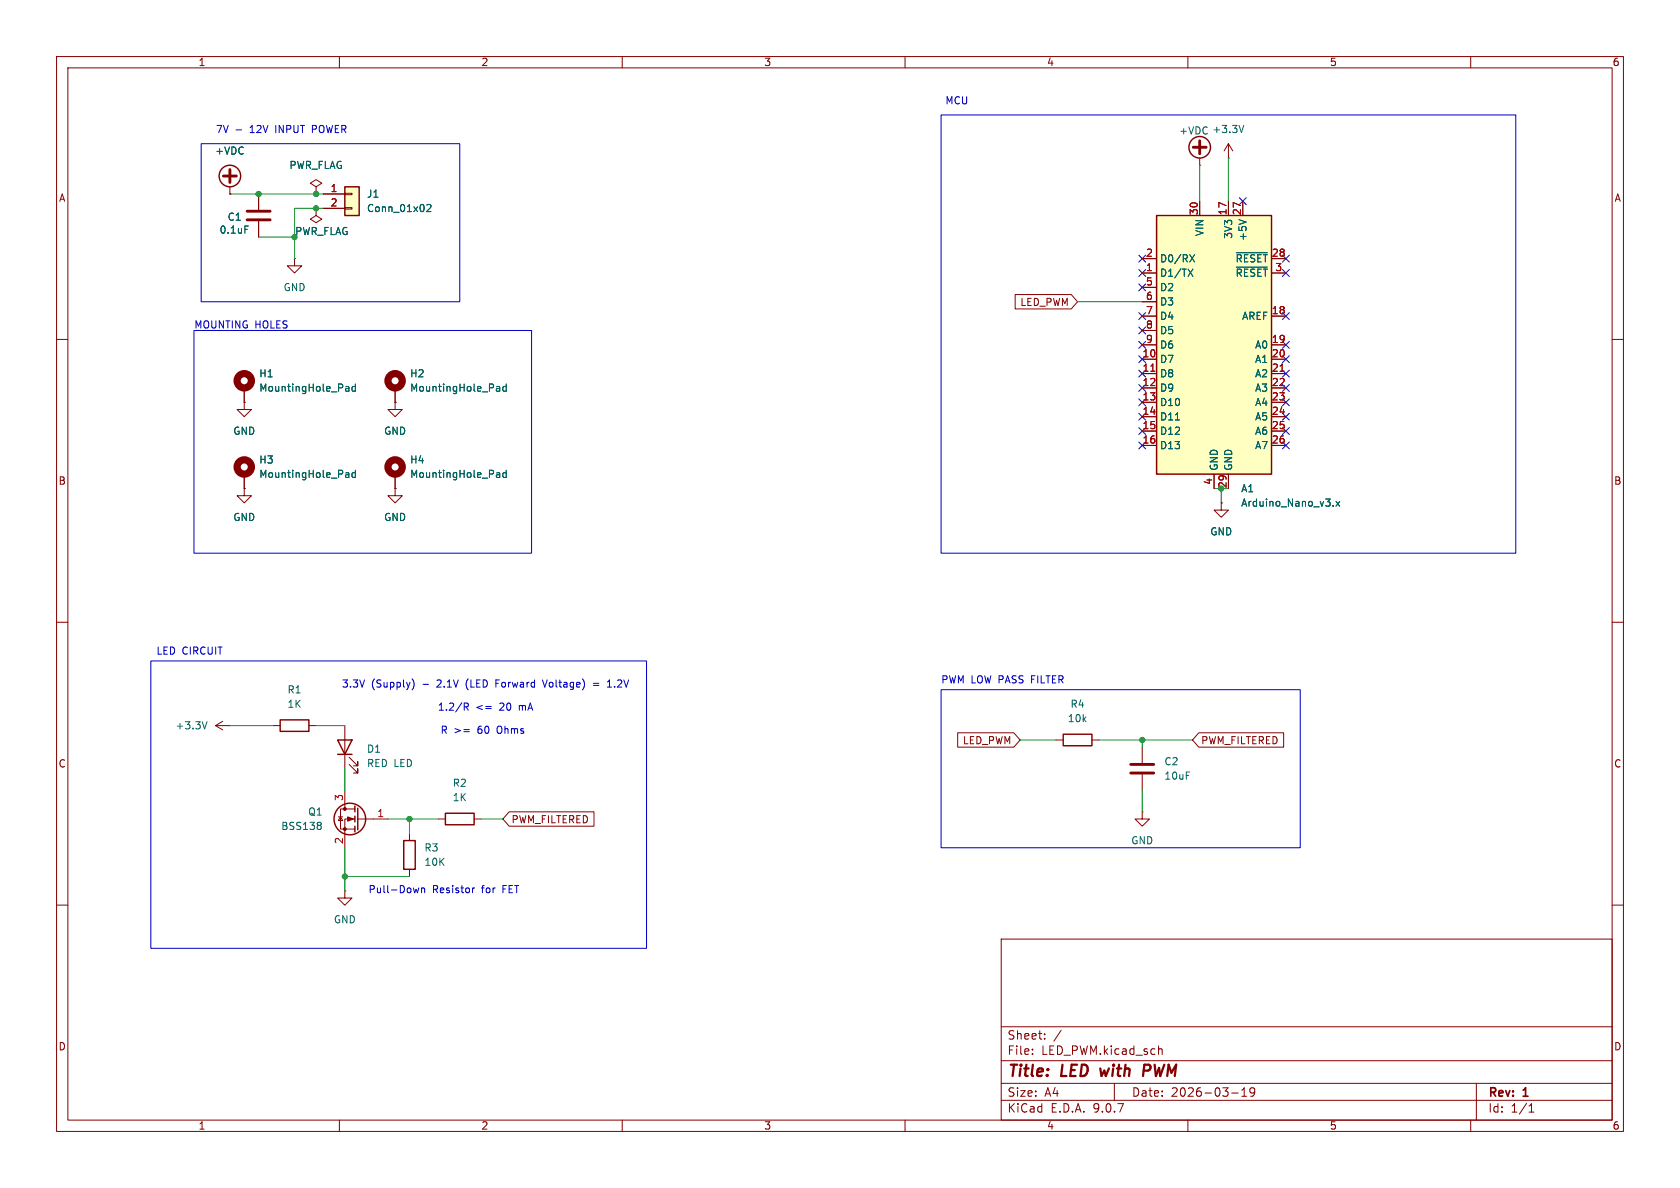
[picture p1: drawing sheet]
(kicad_sch
 (version 20250114)
 (generator "eeschema")
 (generator_version "9.0")
 (paper "A4")
 (title_block
  (title "LED with PWM")
  (date "2026-03-19")
  (rev "1"))
 (lib_symbols
  (symbol "Connector_Generic:Conn_01x02"
   (pin_names
    (offset 1.016) (hide yes)) (exclude_from_sim no) (in_bom yes) (on_board yes)
   (property "Reference" "J" (at 0 2.54 0) (effects (font (size 1.27 1.27))))
   (property "Value" "Conn_01x02" (at 0 -5.08 0) (effects (font (size 1.27 1.27))))
   (property "Footprint" "" (at 0 0 0) (effects (font (size 1.27 1.27)) (hide yes)))
   (property "Datasheet" "~" (at 0 0 0) (effects (font (size 1.27 1.27)) (hide yes)))
   (property "Description" "Generic connector, single row, 01x02, script generated (kicad-library-utils/schlib/autogen/connector/)" (at 0 0 0) (effects (font (size 1.27 1.27)) (hide yes)))
   (symbol "Conn_01x02_1_1"
    (rectangle (start -1.27 1.27) (end 1.27 -3.81) (stroke (width 0.254) (type default)) (fill (type background)))
    (rectangle (start -1.27 0.127) (end 0 -0.127) (stroke (width 0.1524) (type default)) (fill (type none)))
    (rectangle (start -1.27 -2.413) (end 0 -2.667) (stroke (width 0.1524) (type default)) (fill (type none)))
    (pin passive line (at -5.08 0 0) (length 3.81) (name "Pin_1" (effects (font (size 1.27 1.27)))) (number "1" (effects (font (size 1.27 1.27)))))
    (pin passive line (at -5.08 -2.54 0) (length 3.81) (name "Pin_2" (effects (font (size 1.27 1.27)))) (number "2" (effects (font (size 1.27 1.27))))))
   (embedded_fonts no))
  (symbol "Device:C"
   (pin_numbers (hide yes))
   (pin_names
    (offset 0.254)) (exclude_from_sim no) (in_bom yes) (on_board yes)
   (property "Reference" "C" (at 0.635 2.54 0) (effects (font (size 1.27 1.27)) (justify left)))
   (property "Value" "C" (at 0.635 -2.54 0) (effects (font (size 1.27 1.27)) (justify left)))
   (property "Footprint" "" (at 0.9652 -3.81 0) (effects (font (size 1.27 1.27)) (hide yes)))
   (property "Datasheet" "~" (at 0 0 0) (effects (font (size 1.27 1.27)) (hide yes)))
   (property "Description" "Unpolarized capacitor" (at 0 0 0) (effects (font (size 1.27 1.27)) (hide yes)))
   (symbol "C_0_1"
    (polyline (pts (xy -2.032 0.762) (xy 2.032 0.762)) (stroke (width 0.508) (type default)) (fill (type none)))
    (polyline (pts (xy -2.032 -0.762) (xy 2.032 -0.762)) (stroke (width 0.508) (type default)) (fill (type none))))
   (symbol "C_1_1"
    (pin passive line (at 0 3.81 270) (length 2.794) (name "~" (effects (font (size 1.27 1.27)))) (number "1" (effects (font (size 1.27 1.27)))))
    (pin passive line (at 0 -3.81 90) (length 2.794) (name "~" (effects (font (size 1.27 1.27)))) (number "2" (effects (font (size 1.27 1.27))))))
   (embedded_fonts no))
  (symbol "Device:LED"
   (pin_numbers (hide yes))
   (pin_names
    (offset 1.016) (hide yes)) (exclude_from_sim no) (in_bom yes) (on_board yes)
   (property "Reference" "D" (at 0 2.54 0) (effects (font (size 1.27 1.27))))
   (property "Value" "LED" (at 0 -2.54 0) (effects (font (size 1.27 1.27))))
   (property "Footprint" "" (at 0 0 0) (effects (font (size 1.27 1.27)) (hide yes)))
   (property "Datasheet" "~" (at 0 0 0) (effects (font (size 1.27 1.27)) (hide yes)))
   (property "Description" "Light emitting diode" (at 0 0 0) (effects (font (size 1.27 1.27)) (hide yes)))
   (property "Sim.Pins" "1=K 2=A" (at 0 0 0) (effects (font (size 1.27 1.27)) (hide yes)))
   (symbol "LED_0_1"
    (polyline (pts (xy -3.048 -0.762) (xy -4.572 -2.286) (xy -3.81 -2.286) (xy -4.572 -2.286) (xy -4.572 -1.524)) (stroke (width 0) (type default)) (fill (type none)))
    (polyline (pts (xy -1.778 -0.762) (xy -3.302 -2.286) (xy -2.54 -2.286) (xy -3.302 -2.286) (xy -3.302 -1.524)) (stroke (width 0) (type default)) (fill (type none)))
    (polyline (pts (xy -1.27 0) (xy 1.27 0)) (stroke (width 0) (type default)) (fill (type none)))
    (polyline (pts (xy -1.27 -1.27) (xy -1.27 1.27)) (stroke (width 0.254) (type default)) (fill (type none)))
    (polyline (pts (xy 1.27 -1.27) (xy 1.27 1.27) (xy -1.27 0) (xy 1.27 -1.27)) (stroke (width 0.254) (type default)) (fill (type none))))
   (symbol "LED_1_1"
    (pin passive line (at -3.81 0 0) (length 2.54) (name "K" (effects (font (size 1.27 1.27)))) (number "1" (effects (font (size 1.27 1.27)))))
    (pin passive line (at 3.81 0 180) (length 2.54) (name "A" (effects (font (size 1.27 1.27)))) (number "2" (effects (font (size 1.27 1.27))))))
   (embedded_fonts no))
  (symbol "Device:R"
   (pin_numbers (hide yes))
   (pin_names
    (offset 0)) (exclude_from_sim no) (in_bom yes) (on_board yes)
   (property "Reference" "R" (at 2.032 0 90) (effects (font (size 1.27 1.27))))
   (property "Value" "R" (at 0 0 90) (effects (font (size 1.27 1.27))))
   (property "Footprint" "" (at -1.778 0 90) (effects (font (size 1.27 1.27)) (hide yes)))
   (property "Datasheet" "~" (at 0 0 0) (effects (font (size 1.27 1.27)) (hide yes)))
   (property "Description" "Resistor" (at 0 0 0) (effects (font (size 1.27 1.27)) (hide yes)))
   (symbol "R_0_1"
    (rectangle (start -1.016 -2.54) (end 1.016 2.54) (stroke (width 0.254) (type default)) (fill (type none))))
   (symbol "R_1_1"
    (pin passive line (at 0 3.81 270) (length 1.27) (name "~" (effects (font (size 1.27 1.27)))) (number "1" (effects (font (size 1.27 1.27)))))
    (pin passive line (at 0 -3.81 90) (length 1.27) (name "~" (effects (font (size 1.27 1.27)))) (number "2" (effects (font (size 1.27 1.27))))))
   (embedded_fonts no))
  (symbol "MCU_Module:Arduino_Nano_v3.x" (exclude_from_sim no) (in_bom yes) (on_board yes)
   (property "Reference" "A" (at -10.16 23.495 0) (effects (font (size 1.27 1.27)) (justify left bottom)))
   (property "Value" "Arduino_Nano_v3.x" (at 5.08 -24.13 0) (effects (font (size 1.27 1.27)) (justify left top)))
   (property "Footprint" "Module:Arduino_Nano" (at 0 0 0) (effects (font (size 1.27 1.27)
    (italic yes)) (hide yes)))
   (property "Datasheet" "http://www.mouser.com/pdfdocs/Gravitech_Arduino_Nano3_0.pdf" (at 0 0 0) (effects (font (size 1.27 1.27)) (hide yes)))
   (property "Description" "Arduino Nano v3.x" (at 0 0 0) (effects (font (size 1.27 1.27)) (hide yes)))
   (symbol "Arduino_Nano_v3.x_0_1"
    (rectangle (start -10.16 22.86) (end 10.16 -22.86) (stroke (width 0.254) (type default)) (fill (type background))))
   (symbol "Arduino_Nano_v3.x_1_1"
    (pin bidirectional line (at -12.7 15.24 0) (length 2.54) (name "D0/RX" (effects (font (size 1.27 1.27)))) (number "2" (effects (font (size 1.27 1.27)))))
    (pin bidirectional line (at -12.7 12.7 0) (length 2.54) (name "D1/TX" (effects (font (size 1.27 1.27)))) (number "1" (effects (font (size 1.27 1.27)))))
    (pin bidirectional line (at -12.7 10.16 0) (length 2.54) (name "D2" (effects (font (size 1.27 1.27)))) (number "5" (effects (font (size 1.27 1.27)))))
    (pin bidirectional line (at -12.7 7.62 0) (length 2.54) (name "D3" (effects (font (size 1.27 1.27)))) (number "6" (effects (font (size 1.27 1.27)))))
    (pin bidirectional line (at -12.7 5.08 0) (length 2.54) (name "D4" (effects (font (size 1.27 1.27)))) (number "7" (effects (font (size 1.27 1.27)))))
    (pin bidirectional line (at -12.7 2.54 0) (length 2.54) (name "D5" (effects (font (size 1.27 1.27)))) (number "8" (effects (font (size 1.27 1.27)))))
    (pin bidirectional line (at -12.7 0 0) (length 2.54) (name "D6" (effects (font (size 1.27 1.27)))) (number "9" (effects (font (size 1.27 1.27)))))
    (pin bidirectional line (at -12.7 -2.54 0) (length 2.54) (name "D7" (effects (font (size 1.27 1.27)))) (number "10" (effects (font (size 1.27 1.27)))))
    (pin bidirectional line (at -12.7 -5.08 0) (length 2.54) (name "D8" (effects (font (size 1.27 1.27)))) (number "11" (effects (font (size 1.27 1.27)))))
    (pin bidirectional line (at -12.7 -7.62 0) (length 2.54) (name "D9" (effects (font (size 1.27 1.27)))) (number "12" (effects (font (size 1.27 1.27)))))
    (pin bidirectional line (at -12.7 -10.16 0) (length 2.54) (name "D10" (effects (font (size 1.27 1.27)))) (number "13" (effects (font (size 1.27 1.27)))))
    (pin bidirectional line (at -12.7 -12.7 0) (length 2.54) (name "D11" (effects (font (size 1.27 1.27)))) (number "14" (effects (font (size 1.27 1.27)))))
    (pin bidirectional line (at -12.7 -15.24 0) (length 2.54) (name "D12" (effects (font (size 1.27 1.27)))) (number "15" (effects (font (size 1.27 1.27)))))
    (pin bidirectional line (at -12.7 -17.78 0) (length 2.54) (name "D13" (effects (font (size 1.27 1.27)))) (number "16" (effects (font (size 1.27 1.27)))))
    (pin power_in line (at -2.54 25.4 270) (length 2.54) (name "VIN" (effects (font (size 1.27 1.27)))) (number "30" (effects (font (size 1.27 1.27)))))
    (pin power_in line (at 0 -25.4 90) (length 2.54) (name "GND" (effects (font (size 1.27 1.27)))) (number "4" (effects (font (size 1.27 1.27)))))
    (pin power_out line (at 2.54 25.4 270) (length 2.54) (name "3V3" (effects (font (size 1.27 1.27)))) (number "17" (effects (font (size 1.27 1.27)))))
    (pin power_in line (at 2.54 -25.4 90) (length 2.54) (name "GND" (effects (font (size 1.27 1.27)))) (number "29" (effects (font (size 1.27 1.27)))))
    (pin power_out line (at 5.08 25.4 270) (length 2.54) (name "+5V" (effects (font (size 1.27 1.27)))) (number "27" (effects (font (size 1.27 1.27)))))
    (pin input line (at 12.7 15.24 180) (length 2.54) (name "~{RESET}" (effects (font (size 1.27 1.27)))) (number "28" (effects (font (size 1.27 1.27)))))
    (pin input line (at 12.7 12.7 180) (length 2.54) (name "~{RESET}" (effects (font (size 1.27 1.27)))) (number "3" (effects (font (size 1.27 1.27)))))
    (pin input line (at 12.7 5.08 180) (length 2.54) (name "AREF" (effects (font (size 1.27 1.27)))) (number "18" (effects (font (size 1.27 1.27)))))
    (pin bidirectional line (at 12.7 0 180) (length 2.54) (name "A0" (effects (font (size 1.27 1.27)))) (number "19" (effects (font (size 1.27 1.27)))))
    (pin bidirectional line (at 12.7 -2.54 180) (length 2.54) (name "A1" (effects (font (size 1.27 1.27)))) (number "20" (effects (font (size 1.27 1.27)))))
    (pin bidirectional line (at 12.7 -5.08 180) (length 2.54) (name "A2" (effects (font (size 1.27 1.27)))) (number "21" (effects (font (size 1.27 1.27)))))
    (pin bidirectional line (at 12.7 -7.62 180) (length 2.54) (name "A3" (effects (font (size 1.27 1.27)))) (number "22" (effects (font (size 1.27 1.27)))))
    (pin bidirectional line (at 12.7 -10.16 180) (length 2.54) (name "A4" (effects (font (size 1.27 1.27)))) (number "23" (effects (font (size 1.27 1.27)))))
    (pin bidirectional line (at 12.7 -12.7 180) (length 2.54) (name "A5" (effects (font (size 1.27 1.27)))) (number "24" (effects (font (size 1.27 1.27)))))
    (pin bidirectional line (at 12.7 -15.24 180) (length 2.54) (name "A6" (effects (font (size 1.27 1.27)))) (number "25" (effects (font (size 1.27 1.27)))))
    (pin bidirectional line (at 12.7 -17.78 180) (length 2.54) (name "A7" (effects (font (size 1.27 1.27)))) (number "26" (effects (font (size 1.27 1.27))))))
   (embedded_fonts no))
  (symbol "Mechanical:MountingHole_Pad"
   (pin_numbers (hide yes))
   (pin_names
    (offset 1.016) (hide yes)) (exclude_from_sim no) (in_bom no) (on_board yes)
   (property "Reference" "H" (at 0 6.35 0) (effects (font (size 1.27 1.27))))
   (property "Value" "MountingHole_Pad" (at 0 4.445 0) (effects (font (size 1.27 1.27))))
   (property "Footprint" "" (at 0 0 0) (effects (font (size 1.27 1.27)) (hide yes)))
   (property "Datasheet" "~" (at 0 0 0) (effects (font (size 1.27 1.27)) (hide yes)))
   (property "Description" "Mounting Hole with connection" (at 0 0 0) (effects (font (size 1.27 1.27)) (hide yes)))
   (symbol "MountingHole_Pad_0_1"
    (circle (center 0 1.27) (radius 1.27) (stroke (width 1.27) (type default)) (fill (type none))))
   (symbol "MountingHole_Pad_1_1"
    (pin input line (at 0 -2.54 90) (length 2.54) (name "1" (effects (font (size 1.27 1.27)))) (number "1" (effects (font (size 1.27 1.27))))))
   (embedded_fonts no))
  (symbol "Transistor_FET:BSS138"
   (pin_names
    (offset 0) (hide yes)) (exclude_from_sim no) (in_bom yes) (on_board yes)
   (property "Reference" "Q" (at 5.08 1.905 0) (effects (font (size 1.27 1.27)) (justify left)))
   (property "Value" "BSS138" (at 5.08 0 0) (effects (font (size 1.27 1.27)) (justify left)))
   (property "Footprint" "Package_TO_SOT_SMD:SOT-23" (at 5.08 -1.905 0) (effects (font (size 1.27 1.27)
    (italic yes)) (justify left) (hide yes)))
   (property "Datasheet" "https://www.onsemi.com/pub/Collateral/BSS138-D.PDF" (at 5.08 -3.81 0) (effects (font (size 1.27 1.27)) (justify left) (hide yes)))
   (property "Description" "50V Vds, 0.22A Id, N-Channel MOSFET, SOT-23" (at 0 0 0) (effects (font (size 1.27 1.27)) (hide yes)))
   (symbol "BSS138_0_1"
    (polyline (pts (xy 0.254 1.905) (xy 0.254 -1.905)) (stroke (width 0.254) (type default)) (fill (type none)))
    (polyline (pts (xy 0.254 0) (xy -2.54 0)) (stroke (width 0) (type default)) (fill (type none)))
    (polyline (pts (xy 0.762 2.286) (xy 0.762 1.27)) (stroke (width 0.254) (type default)) (fill (type none)))
    (polyline (pts (xy 0.762 0.508) (xy 0.762 -0.508)) (stroke (width 0.254) (type default)) (fill (type none)))
    (polyline (pts (xy 0.762 -1.27) (xy 0.762 -2.286)) (stroke (width 0.254) (type default)) (fill (type none)))
    (polyline (pts (xy 0.762 -1.778) (xy 3.302 -1.778) (xy 3.302 1.778) (xy 0.762 1.778)) (stroke (width 0) (type default)) (fill (type none)))
    (polyline (pts (xy 1.016 0) (xy 2.032 0.381) (xy 2.032 -0.381) (xy 1.016 0)) (stroke (width 0) (type default)) (fill (type outline)))
    (circle (center 1.651 0) (radius 2.794) (stroke (width 0.254) (type default)) (fill (type none)))
    (polyline (pts (xy 2.54 2.54) (xy 2.54 1.778)) (stroke (width 0) (type default)) (fill (type none)))
    (circle (center 2.54 1.778) (radius 0.254) (stroke (width 0) (type default)) (fill (type outline)))
    (circle (center 2.54 -1.778) (radius 0.254) (stroke (width 0) (type default)) (fill (type outline)))
    (polyline (pts (xy 2.54 -2.54) (xy 2.54 0) (xy 0.762 0)) (stroke (width 0) (type default)) (fill (type none)))
    (polyline (pts (xy 2.921 0.381) (xy 3.683 0.381)) (stroke (width 0) (type default)) (fill (type none)))
    (polyline (pts (xy 3.302 0.381) (xy 2.921 -0.254) (xy 3.683 -0.254) (xy 3.302 0.381)) (stroke (width 0) (type default)) (fill (type none))))
   (symbol "BSS138_1_1"
    (pin input line (at -5.08 0 0) (length 2.54) (name "G" (effects (font (size 1.27 1.27)))) (number "1" (effects (font (size 1.27 1.27)))))
    (pin passive line (at 2.54 5.08 270) (length 2.54) (name "D" (effects (font (size 1.27 1.27)))) (number "3" (effects (font (size 1.27 1.27)))))
    (pin passive line (at 2.54 -5.08 90) (length 2.54) (name "S" (effects (font (size 1.27 1.27)))) (number "2" (effects (font (size 1.27 1.27))))))
   (embedded_fonts no))
  (symbol "power:+3.3V"
   (power)
   (pin_numbers (hide yes))
   (pin_names
    (offset 0) (hide yes)) (exclude_from_sim no) (in_bom yes) (on_board yes)
   (property "Reference" "#PWR" (at 0 -3.81 0) (effects (font (size 1.27 1.27)) (hide yes)))
   (property "Value" "+3.3V" (at 0 3.556 0) (effects (font (size 1.27 1.27))))
   (property "Footprint" "" (at 0 0 0) (effects (font (size 1.27 1.27)) (hide yes)))
   (property "Datasheet" "" (at 0 0 0) (effects (font (size 1.27 1.27)) (hide yes)))
   (property "Description" "Power symbol creates a global label with name \"+3.3V\"" (at 0 0 0) (effects (font (size 1.27 1.27)) (hide yes)))
   (symbol "+3.3V_0_1"
    (polyline (pts (xy -0.762 1.27) (xy 0 2.54)) (stroke (width 0) (type default)) (fill (type none)))
    (polyline (pts (xy 0 2.54) (xy 0.762 1.27)) (stroke (width 0) (type default)) (fill (type none)))
    (polyline (pts (xy 0 0) (xy 0 2.54)) (stroke (width 0) (type default)) (fill (type none))))
   (symbol "+3.3V_1_1"
    (pin power_in line (at 0 0 90) (length 0) (name "~" (effects (font (size 1.27 1.27)))) (number "1" (effects (font (size 1.27 1.27))))))
   (embedded_fonts no))
  (symbol "power:+VDC"
   (power)
   (pin_numbers (hide yes))
   (pin_names
    (offset 0) (hide yes)) (exclude_from_sim no) (in_bom yes) (on_board yes)
   (property "Reference" "#PWR" (at 0 -2.54 0) (effects (font (size 1.27 1.27)) (hide yes)))
   (property "Value" "+VDC" (at 0 6.35 0) (effects (font (size 1.27 1.27))))
   (property "Footprint" "" (at 0 0 0) (effects (font (size 1.27 1.27)) (hide yes)))
   (property "Datasheet" "" (at 0 0 0) (effects (font (size 1.27 1.27)) (hide yes)))
   (property "Description" "Power symbol creates a global label with name \"+VDC\"" (at 0 0 0) (effects (font (size 1.27 1.27)) (hide yes)))
   (symbol "+VDC_0_1"
    (polyline (pts (xy -1.143 3.175) (xy 1.143 3.175)) (stroke (width 0.508) (type default)) (fill (type none)))
    (circle (center 0 3.175) (radius 1.905) (stroke (width 0.254) (type default)) (fill (type none)))
    (polyline (pts (xy 0 2.032) (xy 0 4.318)) (stroke (width 0.508) (type default)) (fill (type none)))
    (polyline (pts (xy 0 0) (xy 0 1.27)) (stroke (width 0) (type default)) (fill (type none))))
   (symbol "+VDC_1_1"
    (pin power_in line (at 0 0 90) (length 0) (name "~" (effects (font (size 1.27 1.27)))) (number "1" (effects (font (size 1.27 1.27))))))
   (embedded_fonts no))
  (symbol "power:GND"
   (power)
   (pin_numbers (hide yes))
   (pin_names
    (offset 0) (hide yes)) (exclude_from_sim no) (in_bom yes) (on_board yes)
   (property "Reference" "#PWR" (at 0 -6.35 0) (effects (font (size 1.27 1.27)) (hide yes)))
   (property "Value" "GND" (at 0 -3.81 0) (effects (font (size 1.27 1.27))))
   (property "Footprint" "" (at 0 0 0) (effects (font (size 1.27 1.27)) (hide yes)))
   (property "Datasheet" "" (at 0 0 0) (effects (font (size 1.27 1.27)) (hide yes)))
   (property "Description" "Power symbol creates a global label with name \"GND\" , ground" (at 0 0 0) (effects (font (size 1.27 1.27)) (hide yes)))
   (symbol "GND_0_1"
    (polyline (pts (xy 0 0) (xy 0 -1.27) (xy 1.27 -1.27) (xy 0 -2.54) (xy -1.27 -1.27) (xy 0 -1.27)) (stroke (width 0) (type default)) (fill (type none))))
   (symbol "GND_1_1"
    (pin power_in line (at 0 0 270) (length 0) (name "~" (effects (font (size 1.27 1.27)))) (number "1" (effects (font (size 1.27 1.27))))))
   (embedded_fonts no))
  (symbol "power:PWR_FLAG"
   (power)
   (pin_numbers (hide yes))
   (pin_names
    (offset 0) (hide yes)) (exclude_from_sim no) (in_bom yes) (on_board yes)
   (property "Reference" "#FLG" (at 0 1.905 0) (effects (font (size 1.27 1.27)) (hide yes)))
   (property "Value" "PWR_FLAG" (at 0 3.81 0) (effects (font (size 1.27 1.27))))
   (property "Footprint" "" (at 0 0 0) (effects (font (size 1.27 1.27)) (hide yes)))
   (property "Datasheet" "~" (at 0 0 0) (effects (font (size 1.27 1.27)) (hide yes)))
   (property "Description" "Special symbol for telling ERC where power comes from" (at 0 0 0) (effects (font (size 1.27 1.27)) (hide yes)))
   (symbol "PWR_FLAG_0_0"
    (pin power_out line (at 0 0 90) (length 0) (name "~" (effects (font (size 1.27 1.27)))) (number "1" (effects (font (size 1.27 1.27))))))
   (symbol "PWR_FLAG_0_1"
    (polyline (pts (xy 0 0) (xy 0 1.27) (xy -1.016 1.905) (xy 0 2.54) (xy 1.016 1.905) (xy 0 1.27)) (stroke (width 0) (type default)) (fill (type none))))
   (embedded_fonts no)))
 (rectangle
  (start 34.29 58.42)
  (end 93.98 97.79)
  (stroke (width 0) (type default))
  (fill (type none)))
 (rectangle
  (start 35.56 25.4)
  (end 81.28 53.34)
  (stroke (width 0) (type default))
  (fill (type none)))
 (rectangle
  (start 166.37 121.92)
  (end 229.87 149.86)
  (stroke (width 0) (type default))
  (fill (type none)))
 (rectangle
  (start 26.67 116.84)
  (end 114.3 167.64)
  (stroke (width 0) (type default))
  (fill (type none)))
 (rectangle
  (start 166.37 20.32)
  (end 267.97 97.79)
  (stroke (width 0) (type default))
  (fill (type none)))
 (text "Pull-Down Resistor for FET\n"
  (exclude_from_sim no)
  (at 78.486 157.48 0)
  (effects (font (size 1.27 1.27))))
 (text "MCU"
  (exclude_from_sim no)
  (at 169.164 18.034 0)
  (effects (font (size 1.27 1.27))))
 (text "3.3V (Supply) - 2.1V (LED Forward Voltage) = 1.2V\n\n1.2/R <= 20 mA\n\nR >= 60 Ohms "
  (exclude_from_sim no)
  (at 85.852 125.222 0)
  (effects (font (size 1.27 1.27))))
 (text "MOUNTING HOLES"
  (exclude_from_sim no)
  (at 42.672 57.658 0)
  (effects (font (size 1.27 1.27))))
 (text "PWM LOW PASS FILTER\n"
  (exclude_from_sim no)
  (at 177.292 120.396 0)
  (effects (font (size 1.27 1.27))))
 (text "LED CIRCUIT\n"
  (exclude_from_sim no)
  (at 33.528 115.316 0)
  (effects (font (size 1.27 1.27))))
 (text "7V - 12V INPUT POWER\n"
  (exclude_from_sim no)
  (at 49.784 23.114 0)
  (effects (font (size 1.27 1.27))))
 (junction
  (at 55.88 34.29)
  (diameter 0)
  (color 0 0 0 0))
 (junction
  (at 60.96 154.94)
  (diameter 0)
  (color 0 0 0 0))
 (junction
  (at 72.39 144.78)
  (diameter 0)
  (color 0 0 0 0))
 (junction
  (at 45.72 34.29)
  (diameter 0)
  (color 0 0 0 0))
 (junction
  (at 55.88 36.83)
  (diameter 0)
  (color 0 0 0 0))
 (junction
  (at 52.07 41.91)
  (diameter 0)
  (color 0 0 0 0))
 (junction
  (at 201.93 130.81)
  (diameter 0)
  (color 0 0 0 0))
 (junction
  (at 215.9 86.36)
  (diameter 0)
  (color 0 0 0 0))
 (no_connect
  (at 219.71 35.56))
 (no_connect
  (at 227.33 48.26))
 (no_connect
  (at 227.33 66.04))
 (no_connect
  (at 227.33 45.72))
 (no_connect
  (at 201.93 78.74))
 (no_connect
  (at 201.93 55.88))
 (no_connect
  (at 227.33 71.12))
 (no_connect
  (at 201.93 50.8))
 (no_connect
  (at 201.93 45.72))
 (no_connect
  (at 227.33 63.5))
 (no_connect
  (at 201.93 76.2))
 (no_connect
  (at 201.93 63.5))
 (no_connect
  (at 201.93 60.96))
 (no_connect
  (at 201.93 48.26))
 (no_connect
  (at 201.93 68.58))
 (no_connect
  (at 227.33 73.66))
 (no_connect
  (at 201.93 58.42))
 (no_connect
  (at 227.33 68.58))
 (no_connect
  (at 227.33 55.88))
 (no_connect
  (at 201.93 73.66))
 (no_connect
  (at 227.33 60.96))
 (no_connect
  (at 201.93 66.04))
 (no_connect
  (at 227.33 76.2))
 (no_connect
  (at 201.93 71.12))
 (no_connect
  (at 227.33 78.74))
 (wire
  (pts (xy 52.07 36.83) (xy 55.88 36.83))
  (stroke (width 0) (type default)))
 (wire
  (pts (xy 194.31 130.81) (xy 201.93 130.81))
  (stroke (width 0) (type default)))
 (wire
  (pts (xy 217.17 27.94) (xy 217.17 35.56))
  (stroke (width 0) (type default)))
 (wire
  (pts (xy 180.34 130.81) (xy 186.69 130.81))
  (stroke (width 0) (type default)))
 (wire
  (pts (xy 52.07 45.72) (xy 52.07 41.91))
  (stroke (width 0) (type default)))
 (wire
  (pts (xy 215.9 86.36) (xy 215.9 88.9))
  (stroke (width 0) (type default)))
 (wire
  (pts (xy 85.09 144.78) (xy 88.9 144.78))
  (stroke (width 0) (type default)))
 (wire
  (pts (xy 45.72 41.91) (xy 52.07 41.91))
  (stroke (width 0) (type default)))
 (wire
  (pts (xy 60.96 149.86) (xy 60.96 154.94))
  (stroke (width 0) (type default)))
 (wire
  (pts (xy 68.58 144.78) (xy 72.39 144.78))
  (stroke (width 0) (type default)))
 (wire
  (pts (xy 190.5 53.34) (xy 201.93 53.34))
  (stroke (width 0) (type default)))
 (wire
  (pts (xy 72.39 144.78) (xy 72.39 147.32))
  (stroke (width 0) (type default)))
 (wire
  (pts (xy 60.96 157.48) (xy 60.96 154.94))
  (stroke (width 0) (type default)))
 (wire
  (pts (xy 201.93 130.81) (xy 210.82 130.81))
  (stroke (width 0) (type default)))
 (wire
  (pts (xy 212.09 29.21) (xy 212.09 35.56))
  (stroke (width 0) (type default)))
 (wire
  (pts (xy 55.88 36.83) (xy 57.15 36.83))
  (stroke (width 0) (type default)))
 (wire
  (pts (xy 201.93 132.08) (xy 201.93 130.81))
  (stroke (width 0) (type default)))
 (wire
  (pts (xy 60.96 154.94) (xy 72.39 154.94))
  (stroke (width 0) (type default)))
 (wire
  (pts (xy 215.9 86.36) (xy 217.17 86.36))
  (stroke (width 0) (type default)))
 (wire
  (pts (xy 60.96 139.7) (xy 60.96 135.89))
  (stroke (width 0) (type default)))
 (wire
  (pts (xy 55.88 34.29) (xy 57.15 34.29))
  (stroke (width 0) (type default)))
 (wire
  (pts (xy 40.64 34.29) (xy 45.72 34.29))
  (stroke (width 0) (type default)))
 (wire
  (pts (xy 52.07 41.91) (xy 52.07 36.83))
  (stroke (width 0) (type default)))
 (wire
  (pts (xy 72.39 144.78) (xy 77.47 144.78))
  (stroke (width 0) (type default)))
 (wire
  (pts (xy 40.64 128.27) (xy 48.26 128.27))
  (stroke (width 0) (type default)))
 (wire
  (pts (xy 201.93 139.7) (xy 201.93 143.51))
  (stroke (width 0) (type default)))
 (wire
  (pts (xy 45.72 34.29) (xy 55.88 34.29))
  (stroke (width 0) (type default)))
 (wire
  (pts (xy 214.63 86.36) (xy 215.9 86.36))
  (stroke (width 0) (type default)))
 (wire
  (pts (xy 55.88 128.27) (xy 60.96 128.27))
  (stroke (width 0) (type default)))
 (global_label "LED_PWM"
  (shape input)
  (at 190.5 53.34 180)
  (fields_autoplaced yes)
  (effects (font (size 1.27 1.27)) (justify right))
  (property "Intersheetrefs" "${INTERSHEET_REFS}" (at 178.9273 53.34 0) (effects (font (size 1.27 1.27)) (justify right) (hide yes))))
 (global_label "PWM_FILTERED"
  (shape input)
  (at 210.82 130.81 0)
  (fields_autoplaced yes)
  (effects (font (size 1.27 1.27)) (justify left))
  (property "Intersheetrefs" "${INTERSHEET_REFS}" (at 227.4727 130.81 0) (effects (font (size 1.27 1.27)) (justify left) (hide yes))))
 (global_label "PWM_FILTERED"
  (shape input)
  (at 88.9 144.78 0)
  (fields_autoplaced yes)
  (effects (font (size 1.27 1.27)) (justify left))
  (property "Intersheetrefs" "${INTERSHEET_REFS}" (at 105.5527 144.78 0) (effects (font (size 1.27 1.27)) (justify left) (hide yes))))
 (global_label "LED_PWM"
  (shape input)
  (at 180.34 130.81 180)
  (fields_autoplaced yes)
  (effects (font (size 1.27 1.27)) (justify right))
  (property "Intersheetrefs" "${INTERSHEET_REFS}" (at 168.7673 130.81 0) (effects (font (size 1.27 1.27)) (justify right) (hide yes))))
 (symbol
  (lib_id "Device:R")
  (at 52.07 128.27 90)
  (unit 1)
  (exclude_from_sim no)
  (in_bom yes)
  (on_board yes)
  (dnp no)
  (fields_autoplaced yes)
  (property "Reference" "R1" (at 52.07 121.92 90) (effects (font (size 1.27 1.27))))
  (property "Value" "1K" (at 52.07 124.46 90) (effects (font (size 1.27 1.27))))
  (property "Footprint" "Resistor_SMD:R_0603_1608Metric" (at 52.07 130.048 90) (effects (font (size 1.27 1.27)) (hide yes)))
  (property "Datasheet" "~" (at 52.07 128.27 0) (effects (font (size 1.27 1.27)) (hide yes)))
  (property "Description" "Resistor" (at 52.07 128.27 0) (effects (font (size 1.27 1.27)) (hide yes)))
  (pin "1")
  (pin "2"))
 (symbol
  (lib_id "power:+3.3V")
  (at 40.64 128.27 90)
  (unit 1)
  (exclude_from_sim no)
  (in_bom yes)
  (on_board yes)
  (dnp no)
  (fields_autoplaced yes)
  (property "Reference" "#PWR08" (at 44.45 128.27 0) (effects (font (size 1.27 1.27)) (hide yes)))
  (property "Value" "+3.3V" (at 36.83 128.2699 90) (effects (font (size 1.27 1.27)) (justify left)))
  (property "Footprint" "" (at 40.64 128.27 0) (effects (font (size 1.27 1.27)) (hide yes)))
  (property "Datasheet" "" (at 40.64 128.27 0) (effects (font (size 1.27 1.27)) (hide yes)))
  (property "Description" "Power symbol creates a global label with name \"+3.3V\"" (at 40.64 128.27 0) (effects (font (size 1.27 1.27)) (hide yes)))
  (pin "1"))
 (symbol
  (lib_id "power:GND")
  (at 43.18 71.12 0)
  (unit 1)
  (exclude_from_sim no)
  (in_bom yes)
  (on_board yes)
  (dnp no)
  (fields_autoplaced yes)
  (property "Reference" "#PWR06" (at 43.18 77.47 0) (effects (font (size 1.27 1.27)) (hide yes)))
  (property "Value" "GND" (at 43.18 76.2 0) (effects (font (size 1.27 1.27))))
  (property "Footprint" "" (at 43.18 71.12 0) (effects (font (size 1.27 1.27)) (hide yes)))
  (property "Datasheet" "" (at 43.18 71.12 0) (effects (font (size 1.27 1.27)) (hide yes)))
  (property "Description" "Power symbol creates a global label with name \"GND\" , ground" (at 43.18 71.12 0) (effects (font (size 1.27 1.27)) (hide yes)))
  (pin "1"))
 (symbol
  (lib_id "Device:LED")
  (at 60.96 132.08 90)
  (unit 1)
  (exclude_from_sim no)
  (in_bom yes)
  (on_board yes)
  (dnp no)
  (fields_autoplaced yes)
  (property "Reference" "D1" (at 64.77 132.3974 90) (effects (font (size 1.27 1.27)) (justify right)))
  (property "Value" "RED LED" (at 64.77 134.9374 90) (effects (font (size 1.27 1.27)) (justify right)))
  (property "Footprint" "LED_THT:LED_D3.0mm" (at 60.96 132.08 0) (effects (font (size 1.27 1.27)) (hide yes)))
  (property "Datasheet" "https://www.we-online.com/components/products/datasheet/151051RS11000.pdf" (at 60.96 132.08 0) (effects (font (size 1.27 1.27)) (hide yes)))
  (property "Description" "Light emitting diode" (at 60.96 132.08 0) (effects (font (size 1.27 1.27)) (hide yes)))
  (property "Sim.Device" "D" (at 60.96 132.08 0) (effects (font (size 1.27 1.27)) (hide yes)))
  (property "Sim.Pins" "1=A 2=K" (at 60.96 132.08 0) (effects (font (size 1.27 1.27)) (hide yes)))
  (property "Sim.Params" "temp=25 fv_max=2.1 id_max=0.020 te_max=100" (at 60.96 132.08 0) (effects (font (size 1.27 1.27)) (hide yes)))
  (pin "1")
  (pin "2"))
 (symbol
  (lib_id "Device:R")
  (at 81.28 144.78 90)
  (unit 1)
  (exclude_from_sim no)
  (in_bom yes)
  (on_board yes)
  (dnp no)
  (fields_autoplaced yes)
  (property "Reference" "R2" (at 81.28 138.43 90) (effects (font (size 1.27 1.27))))
  (property "Value" "1K" (at 81.28 140.97 90) (effects (font (size 1.27 1.27))))
  (property "Footprint" "Resistor_SMD:R_0603_1608Metric" (at 81.28 146.558 90) (effects (font (size 1.27 1.27)) (hide yes)))
  (property "Datasheet" "~" (at 81.28 144.78 0) (effects (font (size 1.27 1.27)) (hide yes)))
  (property "Description" "Resistor" (at 81.28 144.78 0) (effects (font (size 1.27 1.27)) (hide yes)))
  (pin "2")
  (pin "1"))
 (symbol
  (lib_id "power:GND")
  (at 215.9 88.9 0)
  (unit 1)
  (exclude_from_sim no)
  (in_bom yes)
  (on_board yes)
  (dnp no)
  (fields_autoplaced yes)
  (property "Reference" "#PWR011" (at 215.9 95.25 0) (effects (font (size 1.27 1.27)) (hide yes)))
  (property "Value" "GND" (at 215.9 93.98 0) (effects (font (size 1.27 1.27))))
  (property "Footprint" "" (at 215.9 88.9 0) (effects (font (size 1.27 1.27)) (hide yes)))
  (property "Datasheet" "" (at 215.9 88.9 0) (effects (font (size 1.27 1.27)) (hide yes)))
  (property "Description" "Power symbol creates a global label with name \"GND\" , ground" (at 215.9 88.9 0) (effects (font (size 1.27 1.27)) (hide yes)))
  (pin "1"))
 (symbol
  (lib_id "Device:R")
  (at 190.5 130.81 90)
  (unit 1)
  (exclude_from_sim no)
  (in_bom yes)
  (on_board yes)
  (dnp no)
  (fields_autoplaced yes)
  (property "Reference" "R4" (at 190.5 124.46 90) (effects (font (size 1.27 1.27))))
  (property "Value" "10k" (at 190.5 127 90) (effects (font (size 1.27 1.27))))
  (property "Footprint" "Resistor_SMD:R_0603_1608Metric" (at 190.5 132.588 90) (effects (font (size 1.27 1.27)) (hide yes)))
  (property "Datasheet" "~" (at 190.5 130.81 0) (effects (font (size 1.27 1.27)) (hide yes)))
  (property "Description" "Resistor" (at 190.5 130.81 0) (effects (font (size 1.27 1.27)) (hide yes)))
  (pin "2")
  (pin "1"))
 (symbol
  (lib_id "power:+VDC")
  (at 40.64 34.29 0)
  (unit 1)
  (exclude_from_sim no)
  (in_bom yes)
  (on_board yes)
  (dnp no)
  (fields_autoplaced yes)
  (property "Reference" "#PWR07" (at 40.64 36.83 0) (effects (font (size 1.27 1.27)) (hide yes)))
  (property "Value" "+VDC" (at 40.64 26.67 0) (effects (font (size 1.27 1.27))))
  (property "Footprint" "" (at 40.64 34.29 0) (effects (font (size 1.27 1.27)) (hide yes)))
  (property "Datasheet" "" (at 40.64 34.29 0) (effects (font (size 1.27 1.27)) (hide yes)))
  (property "Description" "Power symbol creates a global label with name \"+VDC\"" (at 40.64 34.29 0) (effects (font (size 1.27 1.27)) (hide yes)))
  (pin "1"))
 (symbol
  (lib_id "Mechanical:MountingHole_Pad")
  (at 43.18 83.82 0)
  (unit 1)
  (exclude_from_sim no)
  (in_bom no)
  (on_board yes)
  (dnp no)
  (fields_autoplaced yes)
  (property "Reference" "H3" (at 45.72 81.2799 0) (effects (font (size 1.27 1.27)) (justify left)))
  (property "Value" "MountingHole_Pad" (at 45.72 83.8199 0) (effects (font (size 1.27 1.27)) (justify left)))
  (property "Footprint" "MountingHole:MountingHole_2.5mm_Pad" (at 43.18 83.82 0) (effects (font (size 1.27 1.27)) (hide yes)))
  (property "Datasheet" "~" (at 43.18 83.82 0) (effects (font (size 1.27 1.27)) (hide yes)))
  (property "Description" "Mounting Hole with connection" (at 43.18 83.82 0) (effects (font (size 1.27 1.27)) (hide yes)))
  (pin "1"))
 (symbol
  (lib_id "Connector_Generic:Conn_01x02")
  (at 62.23 34.29 0)
  (unit 1)
  (exclude_from_sim no)
  (in_bom yes)
  (on_board yes)
  (dnp no)
  (fields_autoplaced yes)
  (property "Reference" "J1" (at 64.77 34.2899 0) (effects (font (size 1.27 1.27)) (justify left)))
  (property "Value" "Conn_01x02" (at 64.77 36.8299 0) (effects (font (size 1.27 1.27)) (justify left)))
  (property "Footprint" "Connector_PinHeader_2.00mm:PinHeader_2x01_P2.00mm_Vertical" (at 62.23 34.29 0) (effects (font (size 1.27 1.27)) (hide yes)))
  (property "Datasheet" "~" (at 62.23 34.29 0) (effects (font (size 1.27 1.27)) (hide yes)))
  (property "Description" "Generic connector, single row, 01x02, script generated (kicad-library-utils/schlib/autogen/connector/)" (at 62.23 34.29 0) (effects (font (size 1.27 1.27)) (hide yes)))
  (property "Sim.Device" "V" (at 62.23 34.29 0) (effects (font (size 1.27 1.27)) (hide yes)))
  (property "Sim.Type" "DC" (at 62.23 34.29 0) (effects (font (size 1.27 1.27)) (hide yes)))
  (property "Sim.Pins" "1=+ 2=-" (at 62.23 34.29 0) (effects (font (size 1.27 1.27)) (hide yes)))
  (property "Sim.Params" "dc=3.3" (at 62.23 34.29 0) (effects (font (size 1.27 1.27)) (hide yes)))
  (pin "2")
  (pin "1"))
 (symbol
  (lib_id "MCU_Module:Arduino_Nano_v3.x")
  (at 214.63 60.96 0)
  (unit 1)
  (exclude_from_sim no)
  (in_bom yes)
  (on_board yes)
  (dnp no)
  (property "Reference" "A1" (at 219.3133 86.36 0) (effects (font (size 1.27 1.27)) (justify left)))
  (property "Value" "Arduino_Nano_v3.x" (at 219.3133 88.9 0) (effects (font (size 1.27 1.27)) (justify left)))
  (property "Footprint" "Module:Arduino_Nano" (at 214.63 60.96 0) (effects (font (size 1.27 1.27)
    (italic yes)) (hide yes)))
  (property "Datasheet" "http://www.mouser.com/pdfdocs/Gravitech_Arduino_Nano3_0.pdf" (at 214.63 60.96 0) (effects (font (size 1.27 1.27)) (hide yes)))
  (property "Description" "Arduino Nano v3.x" (at 214.63 60.96 0) (effects (font (size 1.27 1.27)) (hide yes)))
  (pin "14")
  (pin "15")
  (pin "16")
  (pin "30")
  (pin "9")
  (pin "10")
  (pin "11")
  (pin "7")
  (pin "8")
  (pin "5")
  (pin "6")
  (pin "24")
  (pin "25")
  (pin "26")
  (pin "12")
  (pin "13")
  (pin "4")
  (pin "17")
  (pin "29")
  (pin "27")
  (pin "28")
  (pin "21")
  (pin "22")
  (pin "23")
  (pin "3")
  (pin "18")
  (pin "19")
  (pin "20")
  (pin "1")
  (pin "2"))
 (symbol
  (lib_id "Transistor_FET:BSS138")
  (at 63.5 144.78 0)
  (mirror y)
  (unit 1)
  (exclude_from_sim no)
  (in_bom yes)
  (on_board yes)
  (dnp no)
  (fields_autoplaced yes)
  (property "Reference" "Q1" (at 57.15 143.5099 0) (effects (font (size 1.27 1.27)) (justify left)))
  (property "Value" "BSS138" (at 57.15 146.0499 0) (effects (font (size 1.27 1.27)) (justify left)))
  (property "Footprint" "Package_TO_SOT_SMD:SOT-23" (at 58.42 146.685 0) (effects (font (size 1.27 1.27)
    (italic yes)) (justify left) (hide yes)))
  (property "Datasheet" "https://www.onsemi.com/pub/Collateral/BSS138-D.PDF" (at 58.42 148.59 0) (effects (font (size 1.27 1.27)) (justify left) (hide yes)))
  (property "Description" "50V Vds, 0.22A Id, N-Channel MOSFET, SOT-23" (at 63.5 144.78 0) (effects (font (size 1.27 1.27)) (hide yes)))
  (pin "1")
  (pin "3")
  (pin "2"))
 (symbol
  (lib_id "power:GND")
  (at 52.07 45.72 0)
  (unit 1)
  (exclude_from_sim no)
  (in_bom yes)
  (on_board yes)
  (dnp no)
  (fields_autoplaced yes)
  (property "Reference" "#PWR01" (at 52.07 52.07 0) (effects (font (size 1.27 1.27)) (hide yes)))
  (property "Value" "GND" (at 52.07 50.8 0) (effects (font (size 1.27 1.27))))
  (property "Footprint" "" (at 52.07 45.72 0) (effects (font (size 1.27 1.27)) (hide yes)))
  (property "Datasheet" "" (at 52.07 45.72 0) (effects (font (size 1.27 1.27)) (hide yes)))
  (property "Description" "Power symbol creates a global label with name \"GND\" , ground" (at 52.07 45.72 0) (effects (font (size 1.27 1.27)) (hide yes)))
  (pin "1"))
 (symbol
  (lib_id "power:PWR_FLAG")
  (at 55.88 36.83 180)
  (unit 1)
  (exclude_from_sim no)
  (in_bom yes)
  (on_board yes)
  (dnp no)
  (property "Reference" "#FLG01" (at 55.88 38.735 0) (effects (font (size 1.27 1.27)) (hide yes)))
  (property "Value" "PWR_FLAG" (at 56.896 40.894 0) (effects (font (size 1.27 1.27))))
  (property "Footprint" "" (at 55.88 36.83 0) (effects (font (size 1.27 1.27)) (hide yes)))
  (property "Datasheet" "~" (at 55.88 36.83 0) (effects (font (size 1.27 1.27)) (hide yes)))
  (property "Description" "Special symbol for telling ERC where power comes from" (at 55.88 36.83 0) (effects (font (size 1.27 1.27)) (hide yes)))
  (pin "1"))
 (symbol
  (lib_id "Device:C")
  (at 45.72 38.1 0)
  (unit 1)
  (exclude_from_sim no)
  (in_bom yes)
  (on_board yes)
  (dnp no)
  (property "Reference" "C1" (at 40.132 38.354 0) (effects (font (size 1.27 1.27)) (justify left)))
  (property "Value" "0.1uF" (at 44.196 40.64 0) (effects (font (size 1.27 1.27)) (justify right)))
  (property "Footprint" "Capacitor_SMD:C_0603_1608Metric" (at 46.6852 41.91 0) (effects (font (size 1.27 1.27)) (hide yes)))
  (property "Datasheet" "~" (at 45.72 38.1 0) (effects (font (size 1.27 1.27)) (hide yes)))
  (property "Description" "Unpolarized capacitor" (at 45.72 38.1 0) (effects (font (size 1.27 1.27)) (hide yes)))
  (pin "1")
  (pin "2"))
 (symbol
  (lib_id "power:+3.3V")
  (at 217.17 27.94 0)
  (unit 1)
  (exclude_from_sim no)
  (in_bom yes)
  (on_board yes)
  (dnp no)
  (fields_autoplaced yes)
  (property "Reference" "#PWR010" (at 217.17 31.75 0) (effects (font (size 1.27 1.27)) (hide yes)))
  (property "Value" "+3.3V" (at 217.17 22.86 0) (effects (font (size 1.27 1.27))))
  (property "Footprint" "" (at 217.17 27.94 0) (effects (font (size 1.27 1.27)) (hide yes)))
  (property "Datasheet" "" (at 217.17 27.94 0) (effects (font (size 1.27 1.27)) (hide yes)))
  (property "Description" "Power symbol creates a global label with name \"+3.3V\"" (at 217.17 27.94 0) (effects (font (size 1.27 1.27)) (hide yes)))
  (pin "1"))
 (symbol
  (lib_id "Mechanical:MountingHole_Pad")
  (at 69.85 68.58 0)
  (unit 1)
  (exclude_from_sim no)
  (in_bom no)
  (on_board yes)
  (dnp no)
  (fields_autoplaced yes)
  (property "Reference" "H2" (at 72.39 66.0399 0) (effects (font (size 1.27 1.27)) (justify left)))
  (property "Value" "MountingHole_Pad" (at 72.39 68.5799 0) (effects (font (size 1.27 1.27)) (justify left)))
  (property "Footprint" "MountingHole:MountingHole_2.5mm_Pad" (at 69.85 68.58 0) (effects (font (size 1.27 1.27)) (hide yes)))
  (property "Datasheet" "~" (at 69.85 68.58 0) (effects (font (size 1.27 1.27)) (hide yes)))
  (property "Description" "Mounting Hole with connection" (at 69.85 68.58 0) (effects (font (size 1.27 1.27)) (hide yes)))
  (pin "1"))
 (symbol
  (lib_id "Mechanical:MountingHole_Pad")
  (at 43.18 68.58 0)
  (unit 1)
  (exclude_from_sim no)
  (in_bom no)
  (on_board yes)
  (dnp no)
  (fields_autoplaced yes)
  (property "Reference" "H1" (at 45.72 66.0399 0) (effects (font (size 1.27 1.27)) (justify left)))
  (property "Value" "MountingHole_Pad" (at 45.72 68.5799 0) (effects (font (size 1.27 1.27)) (justify left)))
  (property "Footprint" "MountingHole:MountingHole_2.5mm_Pad" (at 43.18 68.58 0) (effects (font (size 1.27 1.27)) (hide yes)))
  (property "Datasheet" "~" (at 43.18 68.58 0) (effects (font (size 1.27 1.27)) (hide yes)))
  (property "Description" "Mounting Hole with connection" (at 43.18 68.58 0) (effects (font (size 1.27 1.27)) (hide yes)))
  (pin "1"))
 (symbol
  (lib_id "power:GND")
  (at 69.85 86.36 0)
  (unit 1)
  (exclude_from_sim no)
  (in_bom yes)
  (on_board yes)
  (dnp no)
  (fields_autoplaced yes)
  (property "Reference" "#PWR05" (at 69.85 92.71 0) (effects (font (size 1.27 1.27)) (hide yes)))
  (property "Value" "GND" (at 69.85 91.44 0) (effects (font (size 1.27 1.27))))
  (property "Footprint" "" (at 69.85 86.36 0) (effects (font (size 1.27 1.27)) (hide yes)))
  (property "Datasheet" "" (at 69.85 86.36 0) (effects (font (size 1.27 1.27)) (hide yes)))
  (property "Description" "Power symbol creates a global label with name \"GND\" , ground" (at 69.85 86.36 0) (effects (font (size 1.27 1.27)) (hide yes)))
  (pin "1"))
 (symbol
  (lib_id "power:+VDC")
  (at 212.09 29.21 0)
  (unit 1)
  (exclude_from_sim no)
  (in_bom yes)
  (on_board yes)
  (dnp no)
  (property "Reference" "#PWR09" (at 212.09 31.75 0) (effects (font (size 1.27 1.27)) (hide yes)))
  (property "Value" "+VDC" (at 211.074 23.114 0) (effects (font (size 1.27 1.27))))
  (property "Footprint" "" (at 212.09 29.21 0) (effects (font (size 1.27 1.27)) (hide yes)))
  (property "Datasheet" "" (at 212.09 29.21 0) (effects (font (size 1.27 1.27)) (hide yes)))
  (property "Description" "Power symbol creates a global label with name \"+VDC\"" (at 212.09 29.21 0) (effects (font (size 1.27 1.27)) (hide yes)))
  (pin "1"))
 (symbol
  (lib_id "power:GND")
  (at 60.96 157.48 0)
  (unit 1)
  (exclude_from_sim no)
  (in_bom yes)
  (on_board yes)
  (dnp no)
  (fields_autoplaced yes)
  (property "Reference" "#PWR02" (at 60.96 163.83 0) (effects (font (size 1.27 1.27)) (hide yes)))
  (property "Value" "GND" (at 60.96 162.56 0) (effects (font (size 1.27 1.27))))
  (property "Footprint" "" (at 60.96 157.48 0) (effects (font (size 1.27 1.27)) (hide yes)))
  (property "Datasheet" "" (at 60.96 157.48 0) (effects (font (size 1.27 1.27)) (hide yes)))
  (property "Description" "Power symbol creates a global label with name \"GND\" , ground" (at 60.96 157.48 0) (effects (font (size 1.27 1.27)) (hide yes)))
  (pin "1"))
 (symbol
  (lib_id "Device:R")
  (at 72.39 151.13 0)
  (unit 1)
  (exclude_from_sim no)
  (in_bom yes)
  (on_board yes)
  (dnp no)
  (fields_autoplaced yes)
  (property "Reference" "R3" (at 74.93 149.8599 0) (effects (font (size 1.27 1.27)) (justify left)))
  (property "Value" "10K" (at 74.93 152.3999 0) (effects (font (size 1.27 1.27)) (justify left)))
  (property "Footprint" "Resistor_SMD:R_0603_1608Metric" (at 70.612 151.13 90) (effects (font (size 1.27 1.27)) (hide yes)))
  (property "Datasheet" "~" (at 72.39 151.13 0) (effects (font (size 1.27 1.27)) (hide yes)))
  (property "Description" "Resistor" (at 72.39 151.13 0) (effects (font (size 1.27 1.27)) (hide yes)))
  (pin "1")
  (pin "2"))
 (symbol
  (lib_id "power:PWR_FLAG")
  (at 55.88 34.29 0)
  (unit 1)
  (exclude_from_sim no)
  (in_bom yes)
  (on_board yes)
  (dnp no)
  (fields_autoplaced yes)
  (property "Reference" "#FLG02" (at 55.88 32.385 0) (effects (font (size 1.27 1.27)) (hide yes)))
  (property "Value" "PWR_FLAG" (at 55.88 29.21 0) (effects (font (size 1.27 1.27))))
  (property "Footprint" "" (at 55.88 34.29 0) (effects (font (size 1.27 1.27)) (hide yes)))
  (property "Datasheet" "~" (at 55.88 34.29 0) (effects (font (size 1.27 1.27)) (hide yes)))
  (property "Description" "Special symbol for telling ERC where power comes from" (at 55.88 34.29 0) (effects (font (size 1.27 1.27)) (hide yes)))
  (pin "1"))
 (symbol
  (lib_id "power:GND")
  (at 43.18 86.36 0)
  (unit 1)
  (exclude_from_sim no)
  (in_bom yes)
  (on_board yes)
  (dnp no)
  (fields_autoplaced yes)
  (property "Reference" "#PWR04" (at 43.18 92.71 0) (effects (font (size 1.27 1.27)) (hide yes)))
  (property "Value" "GND" (at 43.18 91.44 0) (effects (font (size 1.27 1.27))))
  (property "Footprint" "" (at 43.18 86.36 0) (effects (font (size 1.27 1.27)) (hide yes)))
  (property "Datasheet" "" (at 43.18 86.36 0) (effects (font (size 1.27 1.27)) (hide yes)))
  (property "Description" "Power symbol creates a global label with name \"GND\" , ground" (at 43.18 86.36 0) (effects (font (size 1.27 1.27)) (hide yes)))
  (pin "1"))
 (symbol
  (lib_id "power:GND")
  (at 201.93 143.51 0)
  (unit 1)
  (exclude_from_sim no)
  (in_bom yes)
  (on_board yes)
  (dnp no)
  (fields_autoplaced yes)
  (property "Reference" "#PWR012" (at 201.93 149.86 0) (effects (font (size 1.27 1.27)) (hide yes)))
  (property "Value" "GND" (at 201.93 148.59 0) (effects (font (size 1.27 1.27))))
  (property "Footprint" "" (at 201.93 143.51 0) (effects (font (size 1.27 1.27)) (hide yes)))
  (property "Datasheet" "" (at 201.93 143.51 0) (effects (font (size 1.27 1.27)) (hide yes)))
  (property "Description" "Power symbol creates a global label with name \"GND\" , ground" (at 201.93 143.51 0) (effects (font (size 1.27 1.27)) (hide yes)))
  (pin "1"))
 (symbol
  (lib_id "Mechanical:MountingHole_Pad")
  (at 69.85 83.82 0)
  (unit 1)
  (exclude_from_sim no)
  (in_bom no)
  (on_board yes)
  (dnp no)
  (fields_autoplaced yes)
  (property "Reference" "H4" (at 72.39 81.2799 0) (effects (font (size 1.27 1.27)) (justify left)))
  (property "Value" "MountingHole_Pad" (at 72.39 83.8199 0) (effects (font (size 1.27 1.27)) (justify left)))
  (property "Footprint" "MountingHole:MountingHole_2.5mm_Pad" (at 69.85 83.82 0) (effects (font (size 1.27 1.27)) (hide yes)))
  (property "Datasheet" "~" (at 69.85 83.82 0) (effects (font (size 1.27 1.27)) (hide yes)))
  (property "Description" "Mounting Hole with connection" (at 69.85 83.82 0) (effects (font (size 1.27 1.27)) (hide yes)))
  (pin "1"))
 (symbol
  (lib_id "Device:C")
  (at 201.93 135.89 0)
  (unit 1)
  (exclude_from_sim no)
  (in_bom yes)
  (on_board yes)
  (dnp no)
  (fields_autoplaced yes)
  (property "Reference" "C2" (at 205.74 134.6199 0) (effects (font (size 1.27 1.27)) (justify left)))
  (property "Value" "10uF" (at 205.74 137.1599 0) (effects (font (size 1.27 1.27)) (justify left)))
  (property "Footprint" "Capacitor_SMD:C_0603_1608Metric" (at 202.8952 139.7 0) (effects (font (size 1.27 1.27)) (hide yes)))
  (property "Datasheet" "~" (at 201.93 135.89 0) (effects (font (size 1.27 1.27)) (hide yes)))
  (property "Description" "Unpolarized capacitor" (at 201.93 135.89 0) (effects (font (size 1.27 1.27)) (hide yes)))
  (pin "1")
  (pin "2"))
 (symbol
  (lib_id "power:GND")
  (at 69.85 71.12 0)
  (unit 1)
  (exclude_from_sim no)
  (in_bom yes)
  (on_board yes)
  (dnp no)
  (fields_autoplaced yes)
  (property "Reference" "#PWR03" (at 69.85 77.47 0) (effects (font (size 1.27 1.27)) (hide yes)))
  (property "Value" "GND" (at 69.85 76.2 0) (effects (font (size 1.27 1.27))))
  (property "Footprint" "" (at 69.85 71.12 0) (effects (font (size 1.27 1.27)) (hide yes)))
  (property "Datasheet" "" (at 69.85 71.12 0) (effects (font (size 1.27 1.27)) (hide yes)))
  (property "Description" "Power symbol creates a global label with name \"GND\" , ground" (at 69.85 71.12 0) (effects (font (size 1.27 1.27)) (hide yes)))
  (pin "1"))
 (sheet_instances
  (path ""
   (page "1")))
 (embedded_fonts no))
